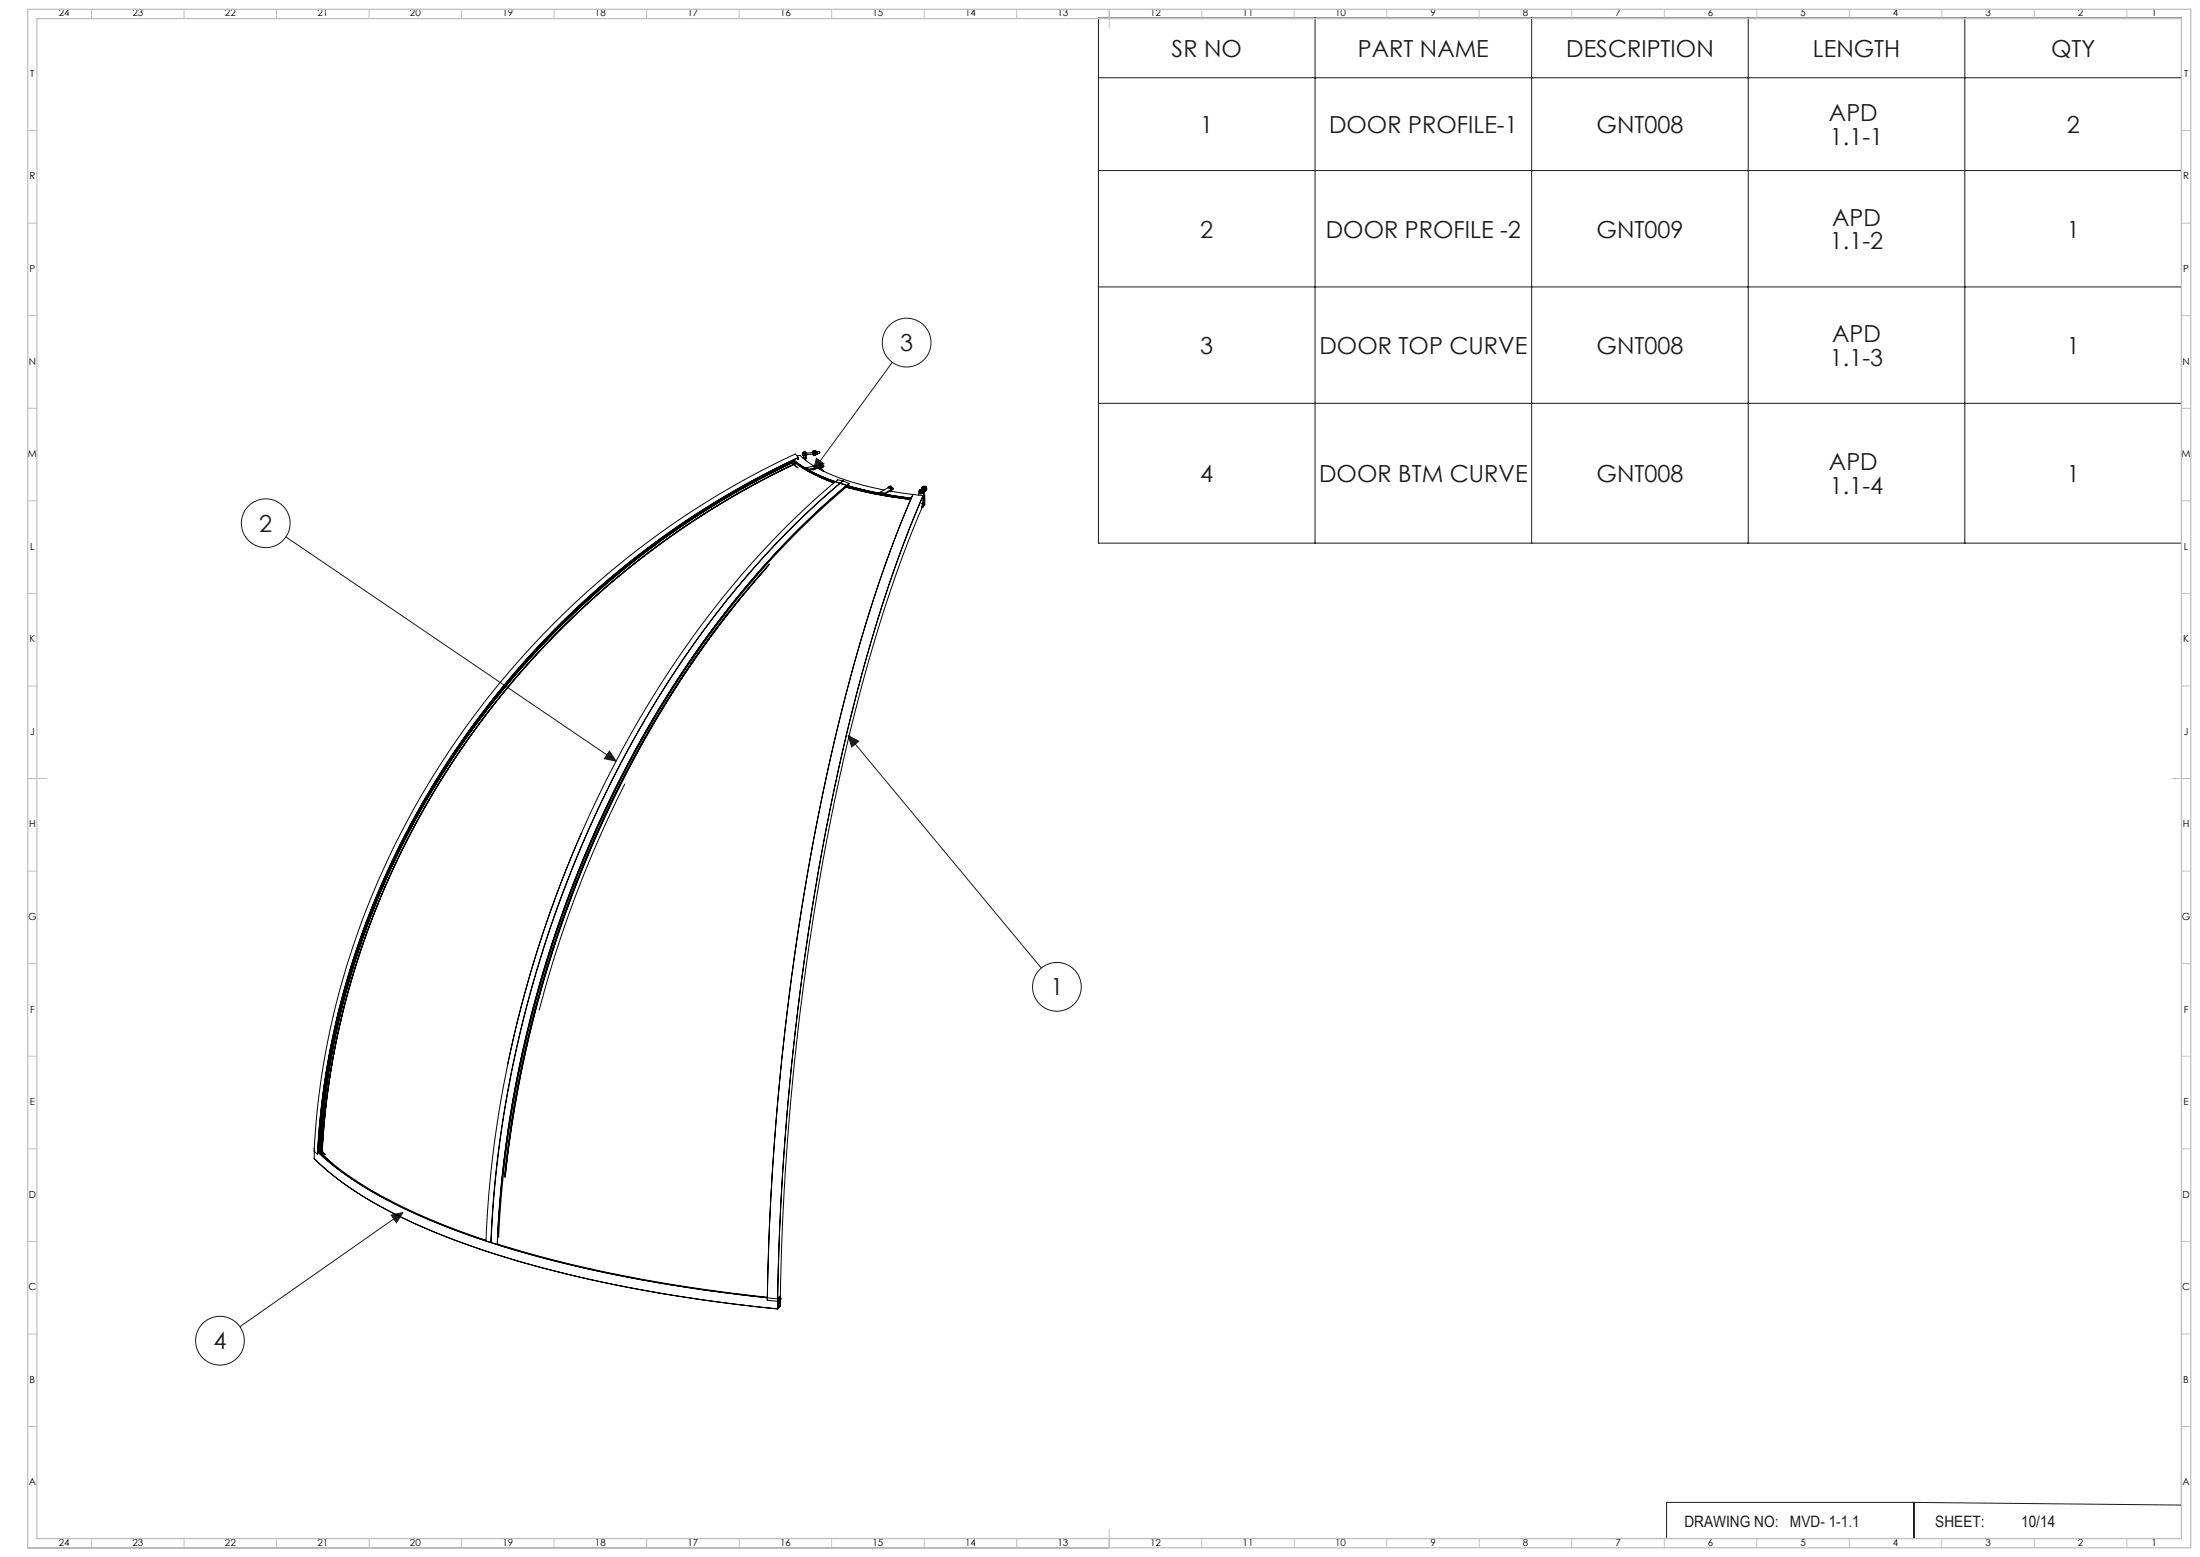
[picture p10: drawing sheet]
<svg xmlns="http://www.w3.org/2000/svg" width="1189mm" height="841mm" viewBox="0 0 1189 841" stroke-linecap="round" stroke-linejoin="round" font-family="sans-serif">
<g fill="none" stroke="#191924" stroke-width=".54">
<path d="M594 10h585v283h-585zM711 10v283M828 10v283M945 10v283M1062 10v283M594 42h585M594 92h585M594 155h585M482 196l-42 58M594 218h585M441 248l4 3-5 3zM155 290l178 121"/>
<path d="M458 397l6 3-4 4zM458 397l105 126M329 406l4 5-6-1zM211 656l7-1-4 5zM218 655l-88 62M1179 662v169h-430M1034 812h-133v19M1034 812v19M1034 812l145 1M15 836h584M20 831h579M648 831h1"/>
<circle cx="490" cy="185" r="13"/>
<circle cx="144" cy="283" r="13"/>
<circle cx="571" cy="533" r="13"/>
<circle cx="119" cy="724" r="13"/>
</g>
<g fill="none" stroke="#c0c0c0" stroke-width=".54">
<path d="M49 5v5M99 5v5M149 5v5M199 5v5M249 5v5M299 5v5M349 5v5M399 5v5M449 5v5M499 5v5M549 5v5M599 5v10"/>
<path d="M649 5v5M699 5v5M749 5v5M799 5v5M849 5v5M899 5v5M949 5v5M999 5v5M1049 5v5M1099 5v5M1149 5v5M15 71h5"/>
<path d="M1179 71h5M15 121h5M1179 121h5M15 171h5M1179 171h5M15 221h5M1179 221h5M15 271h5M1179 271h5M15 321h5M1179 321h5M15 371h5"/>
<path d="M1179 371h5M15 421h10M1174 421h10M15 471h5M1179 471h5M15 521h5M1179 521h5M15 571h5M1179 571h5M15 621h5M1179 621h5M15 671h5"/>
<path d="M1179 671h5M15 721h5M1179 721h5M15 771h5M1179 771h5M49 831v5M99 831v5M149 831v5M199 831v5M249 831v5M299 831v5M349 831v5"/>
<path d="M399 831v5M449 831v5M499 831v5M549 831v5M599 826v10M649 831v5M699 831v5M749 831v5M799 831v5M849 831v5M899 831v5M949 831v5"/>
<path d="M999 831v5M1049 831v5M1099 831v5M1149 831v5"/>
</g>
<path d="M15 5h1169v831h-1169zM20 10h1159v821h-1159z" fill="none" stroke="#c0c0c0" stroke-width=".7"/>
<path d="M458 397l6 3-4 4zM329 406l4 5-6-1zM441 248l4 3-5 3zM211 656l7-1-4 5z" fill="#191924"/>
<g fill="none" stroke="#000" stroke-width=".54">
<path d="M428 250a450 450 0 0 0-247 312l-5 30-3 29M428 250l3 3M428 250l1 1M429 251l-1-1a451 451 0 0 0-247 312l-5 30-3 29M429 249a72 72 0 0 0 22 12 69 69 0 0 1-22-12zM429 249a452 452 0 0 0-249 314l-5 30-3 29M429 249a75 75 0 0 0 24 12M429 248l7 5M429 249l-1 1M430 250a451 451 0 0 0-248 313l-5 30-3 30M430 250l-1 1h1M431 246h1l8 6"/>
<path d="M431 252l-2-1a450 450 0 0 0-247 312l-5 30-3 30M432 247a453 453 0 0 0-253 316l-5 30-2 31M432 247h.1M432 247l-2-2a453 453 0 0 0-253 316l-5 31-2 30M432 248h-1M432 247v1M434 247h.1M434 247v1M434 245v1M434 246h.1M434 245h1v1h-1M434 245h.1"/>
<path d="M434 247l1 1M434 245l1-1v2M434 246v1M435 244l1 2M435 248h.1M435 246v2M436 244v1M436 253h1M436 253l1 1M436 248h-1M436 246h-1M436 246v2"/>
<path d="M436 245l4-1v1M436 245h.1M436 246h.1M436 245v1M437 253v1M437 254l8 4 9 3M439 244h1v2M439 245l1 1M439 244h.1M440 243l1 1v2h-1zM440 243v3M440 243l-1 1"/>
<path d="M440 244v1M440 244v2M440 244h-1M440 245h.1M440 244h.1M440 245l-4 1M440 246h.1M441 244v1M441 244h.1M441 244h1M441 245h.1M442 244h-1"/>
<path d="M442 244v1M442 245h-1M442 257l9 4M442 253a129 129 0 0 0 36 12M443 244v1M443 244h-1M443 245h-1M443 245h.1M443 251l-7 2M443 251h.1M443 251l1 1v-1M443 251h1"/>
<path d="M443 253v1M444 251h.1M444 251h-1h1M444 251h-1M444 254h1M444 253v1M444 251l1 1h-1M444 252h.1M444 252l-7 1M444 252l-7 2M445 254h.1M445 255h.1"/>
<path d="M445 252h-1M453 259h.1M453 259l3 1M453 259l-1 1M456 260h.1M456 260a516 516 0 0 0-134 180 616 616 0 0 0-57 231M456 260l3 1M456 260a515 515 0 0 0-134 181 615 615 0 0 0-57 230M451 261a519 519 0 0 0-136 187 614 614 0 0 0-52 222 262 262 0 0 1-85-43l-6-5M454 261l22 5M455 261a207 207 0 0 0 37 8M457 262a515 515 0 0 0-132 180 613 613 0 0 0-56 230 608 608 0 0 1 127-347 445 445 0 0 1 61-62"/>
<path d="M457 263h1a219 219 0 0 0 34 7M457 263l14 4 11 1M458 263a514 514 0 0 0-133 179 614 614 0 0 0-56 226M459 261l-1 1M459 261h.1M459 263h.1M476 266h2M476 266h.1M476 266l2 1M478 266v1M478 267l15 2M480 263l-4 3"/>
<path d="M480 263v1h1h1v-1M480 263h2zM481 265l13 2M481 263h.1M481 263h1M482 265h.1M482 263v1M482 264l-4 2M482 264h.1M482 264l-4 3M483 264h-1M493 267l-2 6a938 938 0 0 0-54 197l-9 57-6 54-5 64-2 57"/>
<path d="M493 267h.1M493 267l-8 21-8 22-15 46-13 51-11 54-9 57-7 63-5 64-2 57M493 267l6 1M497 265l1-1 1 2M497 266v1h1M497 266h.1M497 266l1-1v2M497 266h1v1M497 266h1M498 266h.1M498 272h.1M498 274h1"/>
<path d="M498 274h.1M498 273h1M498 264h.1M498 264h1M498 263h1l1 1M498 263v1M499 264h.1M499 274h.1M499 274h-1M499 273l-1 1M499 263a1.4 1.4 0 0 1 2 0 1.4 1.4 0 0 1-1 2 1.4 1.4 0 0 0 0-2 1.4 1.4 0 0 0-2 0zM499 263v1"/>
<path d="M499 263h.1M499 264a.7 .7 0 0 1 0-1 .7 .7 0 0 1 1 1 .7 .7 0 0 1-1 1M499 274v-1v1M499 273h.1M499 264h1M499 268l-1 2a930 930 0 0 0-56 200l-9 58-6 54-5 63-2 58M499 268h.1M499 271h.1M499 269h.1M499 272h.1M499 268l-16 39-9 28-6 22-12 46-12 59-9 57-8 63-5 63-2 58M499 273l-8 20-7 19-15 46-13 50-10 50-9 52-7 62-6 63-2 66-2 2"/>
<path d="M499 268h1M499 268v5M499 272h1M499 263h1M499 266a1.4 1.4 0 0 0-1-2 1.4 1.4 0 0 0-1 2v1M499 266v2M499 266h.1M499 265h.1M499 265h1M500 263h.1M500 268h.1M500 268l-1 1"/>
<path d="M500 272l-1 1M500 272h.1M500 268v4M500 263v1M500 264l-1 1M500 264h-1M500 265h.1M500 273l-1 1M500 273h.1M500 264v1M500 268v5M500 263h1"/>
<path d="M500 264h.1M500 265h-1M500 264v1h-1M500 264l-1-1-1 1M500 264l1 1h-2M414 307a587 587 0 0 0-129 256 599 599 0 0 0-12 72M416 305a584 584 0 0 0-130 253 601 601 0 0 0-13 78M416 305a585 585 0 0 0-130 253 591 591 0 0 0-13 78M394 330a606 606 0 0 0-121 304M338 424a614 614 0 0 0-47 122M314 450a627 627 0 0 0-40 125M170 622l2 2"/>
<path d="M170 626a209 209 0 0 0 73 43 702 702 0 0 0 177 38M170 626h.1M170 620v1M170 622v4M172 624h.1M172 622a220 220 0 0 0 74 42 713 713 0 0 0 174 38M172 622a220 220 0 0 0 74 42 702 702 0 0 0 169 37M173 621l1 1zM173 622h.1M173 622l1 1M174 622l-1-1v1M174 623h.1"/>
<path d="M174 623l6 5M174 622l2 2M175 623l-1-1 2 2M269 672a757 757 0 0 0 146 29M415 702l5 1M420 703h.1M420 702h.1M420 702h1M420 707h.1M420 702v5M420 704h.1M420 705h.1"/>
<path d="M420 706h.1M420 702v2M420 705v1M420 705h2M421 702h.1M421 702h-1M421 701h.1M421 701l1-1v1M421 701v2M421 703v1M421 703h-1l1 1M421 704h-1"/>
<path d="M421 703h1M421 703h.1M422 702h.1M422 703h.1M422 703v2M422 703l-2 2M422 701h.1M422 700h.1M422 701l-1 2M422 705l-2 1M422 700v1M422 702v1"/>
<path d="M422 700l-1 1M422 703h-1M422 702l-1 1M422 701v1M422 702v3M422 702h-1M422 705l-2 2M422 705h.1"/>
<circle cx="498" cy="266" r=".6"/>
</g>
<g font-size="12.7" fill="#191924">
<text x="633" y="31">SR NO</text>
<text x="734" y="31">PART NAME</text>
<text x="846" y="31">DESCRIPTION</text>
<text x="980" y="31">LENGTH</text>
<text x="1108" y="31">QTY</text>
<text x="988" y="65">APD</text>
<text x="649" y="72">1</text>
<text x="718" y="72">DOOR PROFILE-1</text>
<text x="863" y="72">GNT008</text>
<text x="1117" y="72">2</text>
<text x="989" y="78">1.1-1</text>
<text x="990" y="122">APD</text>
<text x="649" y="128">2</text>
<text x="717" y="128">DOOR PROFILE -2</text>
<text x="863" y="128">GNT009</text>
<text x="1117" y="128">1</text>
<text x="989" y="135">1.1-2</text>
<text x="990" y="185">APD</text>
<text x="487" y="190">3</text>
<text x="649" y="191">3</text>
<text x="713" y="191">DOOR TOP CURVE</text>
<text x="863" y="191">GNT008</text>
<text x="1117" y="191">1</text>
<text x="989" y="197">1.1-3</text>
<text x="988" y="254">APD</text>
<text x="649" y="260">4</text>
<text x="713" y="260">DOOR BTM CURVE</text>
<text x="863" y="260">GNT008</text>
<text x="1117" y="260">1</text>
<text x="989" y="267">1.1-4</text>
<text x="140" y="287">2</text>
<text x="568" y="538">1</text>
<text x="115" y="729">4</text>
</g>
<g font-size="8.5" fill="#191924">
<text x="910" y="825">DRAWING NO:</text>
<text x="967" y="825">MVD- 1-1.1</text>
<text x="1046" y="825">SHEET:</text>
<text x="1092" y="825">10/14</text>
</g>
<g font-size="5.3">
<text x="32" y="9">24</text>
<text x="72" y="9">23</text>
<text x="122" y="9">22</text>
<text x="172" y="9">21</text>
<text x="222" y="9">20</text>
<text x="272" y="9">19</text>
<text x="322" y="9">18</text>
<text x="372" y="9">17</text>
<text x="422" y="9">16</text>
<text x="472" y="9">15</text>
<text x="522" y="9">14</text>
<text x="572" y="9">13</text>
<text x="622" y="9">12</text>
<text x="672" y="9">11</text>
<text x="722" y="9">10</text>
<text x="773" y="9">9</text>
<text x="823" y="9">8</text>
<text x="873" y="9">7</text>
<text x="923" y="9">6</text>
<text x="973" y="9">5</text>
<text x="1023" y="9">4</text>
<text x="1073" y="9">3</text>
<text x="1123" y="9">2</text>
<text x="1163" y="9">1</text>
<text x="16" y="42">T</text>
<text x="1180" y="42">T</text>
<text x="16" y="97">R</text>
<text x="1180" y="97">R</text>
<text x="16" y="147">P</text>
<text x="1180" y="147">P</text>
<text x="16" y="197">N</text>
<text x="1180" y="197">N</text>
<text x="15" y="247">M</text>
<text x="1179" y="247">M</text>
<text x="16" y="297">L</text>
<text x="1180" y="297">L</text>
<text x="16" y="347">K</text>
<text x="1180" y="347">K</text>
<text x="16" y="397">J</text>
<text x="1180" y="397">J</text>
<text x="16" y="447">H</text>
<text x="1180" y="447">H</text>
<text x="15" y="497">G</text>
<text x="1179" y="497">G</text>
<text x="16" y="547">F</text>
<text x="1180" y="547">F</text>
<text x="16" y="597">E</text>
<text x="1180" y="597">E</text>
<text x="16" y="647">D</text>
<text x="1180" y="647">D</text>
<text x="15" y="697">C</text>
<text x="1179" y="697">C</text>
<text x="16" y="747">B</text>
<text x="1180" y="747">B</text>
<text x="16" y="802">A</text>
<text x="1180" y="802">A</text>
<text x="32" y="835">24</text>
<text x="72" y="835">23</text>
<text x="122" y="835">22</text>
<text x="172" y="835">21</text>
<text x="222" y="835">20</text>
<text x="272" y="835">19</text>
<text x="322" y="835">18</text>
<text x="372" y="835">17</text>
<text x="422" y="835">16</text>
<text x="472" y="835">15</text>
<text x="522" y="835">14</text>
<text x="572" y="835">13</text>
<text x="622" y="835">12</text>
<text x="672" y="835">11</text>
<text x="722" y="835">10</text>
<text x="773" y="835">9</text>
<text x="823" y="835">8</text>
<text x="873" y="835">7</text>
<text x="923" y="835">6</text>
<text x="973" y="835">5</text>
<text x="1023" y="835">4</text>
<text x="1073" y="835">3</text>
<text x="1123" y="835">2</text>
<text x="1163" y="835">1</text>
</g>
</svg>
